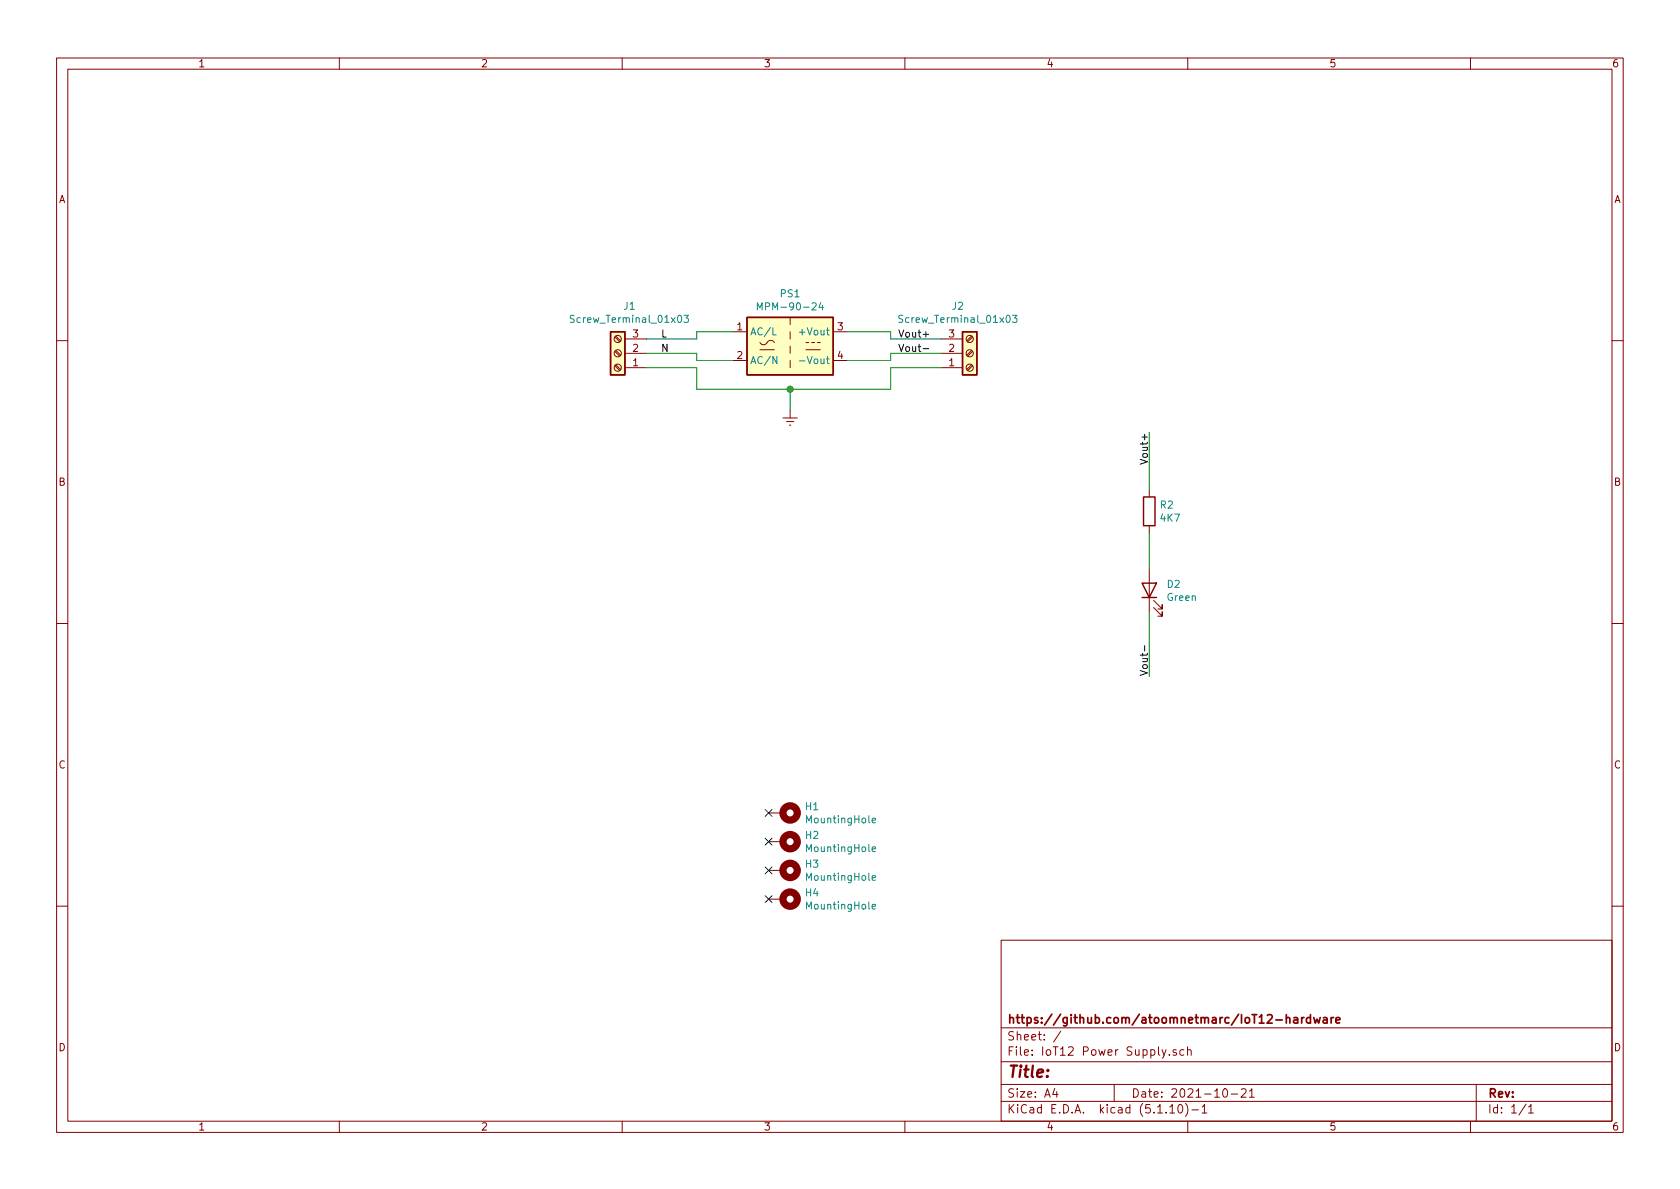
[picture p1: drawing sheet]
EESchema Schematic File Version 4
EELAYER 30 0
EELAYER END
$Descr A4 11693 8268
encoding utf-8
Sheet 1 1
Title ""
Date "2021-10-21"
Rev ""
Comp "https://github.com/atoomnetmarc/IoT12-hardware"
Comment1 ""
Comment2 ""
Comment3 ""
Comment4 ""
$EndDescr
$Comp
L Converter-ACDC-extra:MPM-90-24 PS1
U 1 1
P 5500 2400
F 0 "PS1" H 5500 2767 50  0000 C CNN
F 1 "MPM-90-24" H 5500 2676 50  0000 C CNN
F 2 "Converter-ACDC-extra:Converter_ACDC_MeanWell_MPM-90-xx_THT" H 5500 2000 50  0001 C CNN
F 3 "" H 5500 2400 50  0001 C CNN
	1    5500 2400
	1    0    0    -1  
$EndComp
$Comp
L Connector:Screw_Terminal_01x03 J1
U 1 1
P 4300 2450
F 0 "J1" H 4218 2125 50  0000 C CNN
F 1 "Screw_Terminal_01x03" H 4218 2216 50  0000 C CNN
F 2 "TerminalBlock-extra:TerminalBlock_Weidmueller-PM-5.08-03-90-3.5SN-BK-BX" H 4300 2450 50  0001 C CNN
F 3 "~" H 4300 2450 50  0001 C CNN
	1    4300 2450
	-1   0    0    1   
$EndComp
$Comp
L Connector:Screw_Terminal_01x03 J2
U 1 1
P 6750 2450
F 0 "J2" H 6668 2125 50  0000 C CNN
F 1 "Screw_Terminal_01x03" H 6668 2216 50  0000 C CNN
F 2 "TerminalBlock-extra:TerminalBlock_Weidmueller-PM-5.08-03-90-3.5SN-BK-BX" H 6750 2450 50  0001 C CNN
F 3 "~" H 6750 2450 50  0001 C CNN
	1    6750 2450
	1    0    0    1   
$EndComp
Wire Wire Line
	4500 2350 4850 2350
Wire Wire Line
	4850 2350 4850 2300
Wire Wire Line
	4850 2300 5100 2300
Wire Wire Line
	4500 2450 4850 2450
Wire Wire Line
	4850 2450 4850 2500
Wire Wire Line
	4850 2500 5100 2500
Wire Wire Line
	5900 2300 6200 2300
Wire Wire Line
	6200 2300 6200 2350
Wire Wire Line
	6200 2350 6550 2350
Wire Wire Line
	5900 2500 6200 2500
Wire Wire Line
	6200 2500 6200 2450
Wire Wire Line
	6200 2450 6550 2450
Wire Wire Line
	6550 2550 6200 2550
Wire Wire Line
	6200 2550 6200 2700
Wire Wire Line
	6200 2700 5500 2700
Wire Wire Line
	4850 2700 4850 2550
Wire Wire Line
	4850 2550 4500 2550
$Comp
L power:Earth #PWR01
U 1 1
P 5500 2850
F 0 "#PWR01" H 5500 2600 50  0001 C CNN
F 1 "Earth" H 5500 2700 50  0001 C CNN
F 2 "" H 5500 2850 50  0001 C CNN
F 3 "~" H 5500 2850 50  0001 C CNN
	1    5500 2850
	1    0    0    -1  
$EndComp
Wire Wire Line
	5500 2850 5500 2700
Connection ~ 5500 2700
Wire Wire Line
	5500 2700 4850 2700
$Comp
L Mechanical:MountingHole_Pad H1
U 1 1
P 5450 5650
F 0 "H1" V 5404 5800 50  0000 L CNN
F 1 "MountingHole" V 5495 5800 50  0000 L CNN
F 2 "MountingHole:MountingHole_3.2mm_M3_Pad_Via" H 5450 5650 50  0001 C CNN
F 3 "~" H 5450 5650 50  0001 C CNN
	1    5450 5650
	0    1    1    0   
$EndComp
Text Label 4600 2350 0    50   ~ 0
L
Text Label 4600 2450 0    50   ~ 0
N
Text Label 6250 2350 0    50   ~ 0
Vout+
Text Label 6250 2450 0    50   ~ 0
Vout-
$Comp
L Mechanical:MountingHole_Pad H2
U 1 1
P 5450 5850
F 0 "H2" V 5404 6000 50  0000 L CNN
F 1 "MountingHole" V 5495 6000 50  0000 L CNN
F 2 "MountingHole:MountingHole_3.2mm_M3_Pad_Via" H 5450 5850 50  0001 C CNN
F 3 "~" H 5450 5850 50  0001 C CNN
	1    5450 5850
	0    1    1    0   
$EndComp
$Comp
L Mechanical:MountingHole_Pad H3
U 1 1
P 5450 6050
F 0 "H3" V 5404 6200 50  0000 L CNN
F 1 "MountingHole" V 5495 6200 50  0000 L CNN
F 2 "MountingHole:MountingHole_3.2mm_M3_Pad_Via" H 5450 6050 50  0001 C CNN
F 3 "~" H 5450 6050 50  0001 C CNN
	1    5450 6050
	0    1    1    0   
$EndComp
$Comp
L Mechanical:MountingHole_Pad H4
U 1 1
P 5450 6250
F 0 "H4" V 5404 6400 50  0000 L CNN
F 1 "MountingHole" V 5495 6400 50  0000 L CNN
F 2 "MountingHole:MountingHole_3.2mm_M3_Pad_Via" H 5450 6250 50  0001 C CNN
F 3 "~" H 5450 6250 50  0001 C CNN
	1    5450 6250
	0    1    1    0   
$EndComp
Text Label 8000 3000 3    50   ~ 0
Vout+
NoConn ~ 5350 5650
NoConn ~ 5350 5850
NoConn ~ 5350 6050
NoConn ~ 5350 6250
$Comp
L Device:LED D2
U 1 1
P 8000 4100
F 0 "D2" V 8039 3982 50  0000 R CNN
F 1 "Green" V 7948 3982 50  0000 R CNN
F 2 "LED_SMD:LED_0805_2012Metric_Pad1.15x1.40mm_HandSolder" H 8000 4100 50  0001 C CNN
F 3 "~" H 8000 4100 50  0001 C CNN
	1    8000 4100
	0    -1   -1   0   
$EndComp
Wire Wire Line
	8000 3950 8000 3700
Wire Wire Line
	8000 4250 8000 4700
Text Label 8000 4700 1    50   ~ 0
Vout-
$Comp
L Device:R R2
U 1 1
P 8000 3550
F 0 "R2" H 8070 3596 50  0000 L CNN
F 1 "4K7" H 8070 3505 50  0000 L CNN
F 2 "Resistor_SMD:R_0805_2012Metric_Pad1.20x1.40mm_HandSolder" V 7930 3550 50  0001 C CNN
F 3 "~" H 8000 3550 50  0001 C CNN
	1    8000 3550
	1    0    0    -1  
$EndComp
Wire Wire Line
	8000 3400 8000 3000
$EndSCHEMATC
